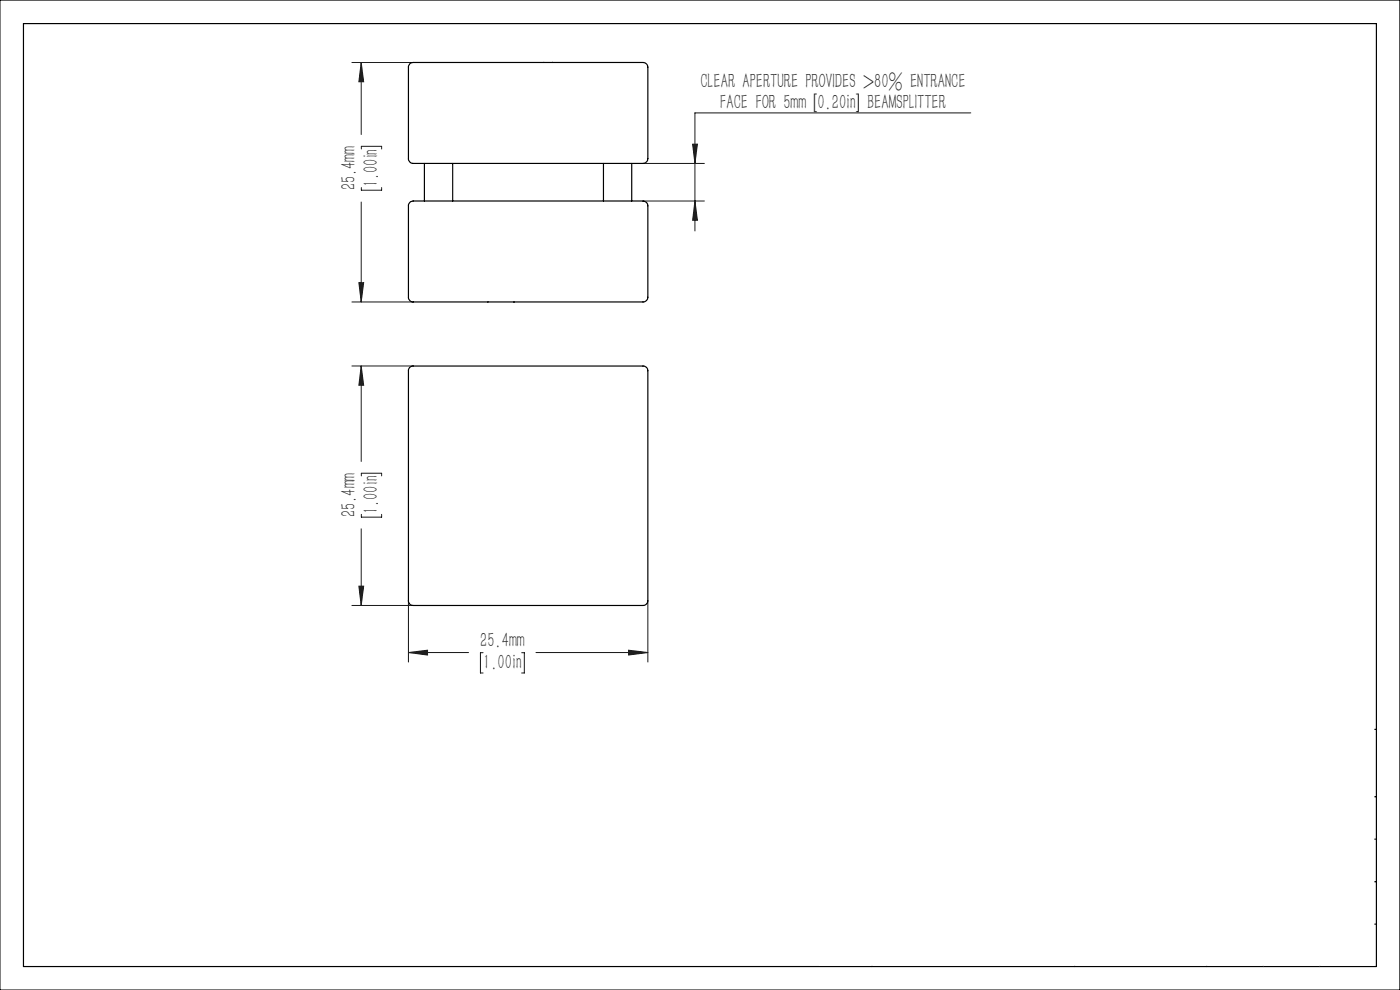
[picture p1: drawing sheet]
<svg xmlns="http://www.w3.org/2000/svg" width="297mm" height="210mm" viewBox="0 0 297 210" stroke-linecap="round" stroke-linejoin="round" font-family="sans-serif">
<path d="M0 0h297v210h-297zM243.8 155.4h2.3v6.8h3.3v1.5h-5.6zM249.9 155.4a16 16 0 0 1 5.2 .4 1.72 1.72 0 0 1 1.1 2.6l-1.1 .9a2.13 2.13 0 0 1 1.9 2.1 2.13 2.13 0 0 1-1.8 2.1l-1 .2h-1.6v-1.5a4 4 0 0 0 2.4-.5l.2-.5-.1-.4a2.86 2.86 0 0 0-2.5-.7v-1.4l1.3-.3 .3-.2a.79 .79 0 0 0-.7-1.2l-1.3-.1v6.8h-2.3zM257 155.4h6.6v1.6h-2.2v6.7h-2.3v-6.7h-2.1zM264.2 157.8v-1a1.7 1.7 0 0 1 1.8-1.4h4.2v1.8l-3.4 .1-.3 .2-.1 .5 .1 .4a2.64 2.64 0 0 0 1.8 .4v1.5a2.51 2.51 0 0 0-1.8 .3l-.1 .5 .1 .5 .3 .2 3.4 .1v1.8l-4.3-.1-1.1-.3-.5-.7-.1-4.8M268.7 158.8h1.5v1.5h-1.5zM270.8 155.4h2.3v2.9l3.3-2.9h2.7l-4.2 3.7 4.6 4.6h-2.7l-3.7-3.7v3.7h-2.3z" fill="none" stroke="#000" stroke-width=".21"/>
<path d="M220.1 162.2h1M220.2 161.8l.7 .8M220.6 161.7v1M220.9 161.8l-.7 .8" fill="none" stroke="#191924" stroke-width=".21"/>
<g fill="none" stroke="#191924" stroke-width=".35">
<path d="M202 160l9.1-2.4v9.1l-9.1-2.4z"/>
<circle cx="220.6" cy="162.2" r="4.7"/>
<circle cx="220.6" cy="162.2" r="2.12"/>
</g>
<path d="M5 5h287v200h-287zM228 154.7v50.3M292 154.7h-107v50.3M185 178h107M185 169h107M198 169v27M213 169v27M185 196h107M185 187h107M256 187v18" fill="none" stroke="#000" stroke-width=".25"/>
<path d="M201 162.2h11.1" fill="none" stroke="#191924" stroke-width=".21" stroke-dasharray="30.5 1.3 1.3 1.3" stroke-dashoffset="26.8"/>
<path d="M220.6 156.3v11.7M214.7 162.2h11.7" fill="none" stroke="#191924" stroke-width=".21" stroke-dasharray="30.5 1.3 1.3 1.3" stroke-dashoffset="26.5"/>
<path d="M268 187v18M280 187v18" fill="none" stroke="#191924" stroke-width=".25"/>
<path d="M249.9 155.4v8.3h2.3v-6.8l1.3 .1 .8 .5v.4l-.3 .4-.5 .3-.9 .1v1.4h1.1l.9 .3 .5 .4 .1 .5-.5 .6-2.1 .3v1.5h.7a3 3 0 0 0 3.6-2 2.22 2.22 0 0 0-1.8-2.4l1.1-.8 .3-.9a2.37 2.37 0 0 0-2.6-2.1zM243.8 155.4v8.3h5.6v-1.5h-3.3v-6.8zM257 155.4v1.6h2.1v6.7h2.3v-6.7h2.2v-1.6zM264.5 156v.1a2.17 2.17 0 0 0-.3 1.7v3.8a1.81 1.81 0 0 0 2.1 2.1h3.9v-1.8h-3l-.7-.3-.1-.5 .2-.6 .4-.2h1.3v-1.5l-1.5-.2-.4-.3v-.3a.84 .84 0 0 1 1.1-.8h2.7v-1.8h-4.5zM270.8 155.4v8.3h2.3v-3.7l3.7 3.7h2.7l-4.6-4.6 4.2-3.7h-2.7l-3.3 2.9v-2.9z" fill-rule="evenodd" fill="#000"/>
<path d="M268.7 158.8h1.5v1.5h-1.5z" fill-rule="evenodd" fill="#f00"/>
<g fill="none" stroke="#191924" stroke-width=".21">
<path d="M74.7 13.3h12.9M76.6 13.3l.5 4h-1zM76.6 13.3v15.2M76.7 31.6v-.6h4.3v.6M76.7 39.8v.5h4.3v-.5M136.4 34.7h13M146.9 30.6h1.1l-.6 4.1zM205.9 23.9h-58.5v25.1M76.1 60h1l-.5 4.1zM76.6 42.9v21.2M136.4 42.6h13M147.4 42.6l.6 4.1h-1.1z"/>
<path d="M74.7 64.1h12.9M74.7 77.6h12.9M76.6 77.6l.5 4.1h-1zM76.6 77.6v20.3M76.6 112.2v16.2M76.7 101v-.6h4.3v.6M76.7 109.1v.6h4.3v-.6M74.7 128.4h12.9M76.1 124.3h1l-.5 4.1zM86.6 138.4l4.1-.5v1zM86.6 127.5v12.9M86.6 138.4h12.8"/>
<path d="M102.5 138.5h-.6v4.3h.6M110.7 138.5h.5v4.3h-.5M113.7 138.4h23.7M133.4 137.9l4 .5-4 .5zM137.4 127.5v12.9"/>
</g>
<g fill="#191924">
<path d="M146.9 30.6h1.1l-.6 4.1zM147.4 42.6l.6 4.1h-1.1zM86.6 138.4l4.1-.5v1zM133.4 137.9l4 .5-4 .5z"/>
<path d="M76.6 13.3l.5 4h-1zM76.1 60h1l-.5 4.1zM76.6 77.6l.5 4.1h-1zM76.1 124.3h1l-.5 4.1z"/>
</g>
<g fill="none" stroke="#000" stroke-width=".25">
<path d="M86.9 13.5l.7-.2h48.8a1.02 1.02 0 0 1 1 .9v19.4a1.09 1.09 0 0 1-1 1.1h-48.8a1.02 1.02 0 0 1-1-1.1v-19.5zM115.4 13.2v.1M117.2 13.2v.1M90 34.7v7.9M96 34.7v7.9M128 34.7v7.9M134 34.7v7.9M86.9 43l.7-.4h48.8a1.09 1.09 0 0 1 1 1.1v19.4a1.02 1.02 0 0 1-1 1h-48.8a.96 .96 0 0 1-1-1v-19.6zM86.9 77.9l.6-.3h48.9a1.02 1.02 0 0 1 1 1v48.8a1.02 1.02 0 0 1-1 1h-48.8a.96 .96 0 0 1-1-1v-48.9zM103.5 64.1h.1M109 64.1h.1M98.2 93h1.9v5.8h2.8v1.2h-4.7z"/>
<path d="M103.3 93l2.2 .1a3.3 3.3 0 0 1 3.4 1.4 1.73 1.73 0 0 1-1.2 1.8 1.79 1.79 0 0 1 1.6 1.8 1.79 1.79 0 0 1-1.5 1.8l-2.2 .1v-1.2a2.06 2.06 0 0 0 2.1-.6v-.5a1.38 1.38 0 0 0-1.5-.7h-.6l.1-1.2a1.11 1.11 0 0 0 1.3-.8v-.2a1.21 1.21 0 0 0-1.3-.5h-.5v5.7h-1.9zM109.3 93h5.6v1.4h-1.9v5.6h-1.9v-5.6h-1.8zM115.6 93.6l.6-.4 .7-.2h3.6v1.5h-1.9a1.14 1.14 0 0 0-1.3 .3 .76 .76 0 0 0 .2 .9 .76 .76 0 0 0 .9 .1l.5 .1v1.3h-1a.69 .69 0 0 0-.6 .8 .69 .69 0 0 0 .9 .5h2.3v1.5h-3.2a1.63 1.63 0 0 1-1.9-2v-3.4zM119.2 95.9h1.3v1.3h-1.3zM121 93h2v2.5l2.7-2.5h2.3l-3.5 3.2 3.8 3.8h-2.2l-3.1-3.1v3.1h-2zM105.6 106.6a1.98 1.98 0 0 1 3 0l-.2 .7a1.43 1.43 0 0 0-1.6-.3 1.43 1.43 0 0 0-.8 1.5 1.44 1.44 0 0 0 .8 1.6 1.44 1.44 0 0 0 1.7-.3 .86 .86 0 0 1-.1 .9 .86 .86 0 0 1-.8 .3 2.12 2.12 0 0 1-2.7-2.4l.1-.7zM109.8 106.6a1.92 1.92 0 0 1 3 0l-.2 .7a1.43 1.43 0 0 0-1.6-.3 1.43 1.43 0 0 0-.8 1.5 1.44 1.44 0 0 0 .8 1.6 1.44 1.44 0 0 0 1.7-.3 .86 .86 0 0 1-.1 .9 .86 .86 0 0 1-.8 .3 2.16 2.16 0 0 1-2.7-2.4l.3-1.4zM113.3 108.7h1.7a.55 .55 0 0 1 0 .8h-1.6zM116.1 106.1l2.5-.1a.64 .64 0 0 1 0 .9h-1.7v1.1a1.61 1.61 0 0 1 2.2 1 1.61 1.61 0 0 1-1.3 2h-1.6a.62 .62 0 0 1-.3-1l.2 .1a1.12 1.12 0 0 0 1.2 .2 1.12 1.12 0 0 0 .7-1.1 1.66 1.66 0 0 0-1.9-.5l-.1-.2z"/>
</g>
<g fill="#fff" stroke="#fff" stroke-width=".35">
<path d="M232.9 15.7h38.7v119.9h-38.7z"/>
<path d="M220 77.5h27.6v56.3h-27.6z"/>
<path d="M9.4 156h112.7v47.7h-112.7z"/>
<path d="M173.9 141.4h117.5v63.3h-117.5z"/>
</g>
<path d="M93.4 89.4h36.1v25.3h-36.1z" fill="#fff" stroke="#fff" stroke-width=".51"/>
<g font-size="4.4" fill="#191924">
<text x="148.6" y="18.7">CLEAR APERTURE PROVIDES &gt;80% ENTRANCE</text>
<text x="152.7" y="23">FACE FOR 5mm [0.20in] BEAMSPLITTER</text>
<text x="75.4" y="40.4" transform="rotate(-90 75.4 40.4)">25.4mm</text>
<text x="80.1" y="39.8" transform="rotate(-90 80.1 39.8)">1.00in</text>
<text x="75.4" y="109.7" transform="rotate(-90 75.4 109.7)">25.4mm</text>
<text x="80.1" y="109.1" transform="rotate(-90 80.1 109.1)">1.00in</text>
<text x="101.9" y="137.2">25.4mm</text>
<text x="102.5" y="141.9">1.00in</text>
</g>
</svg>
